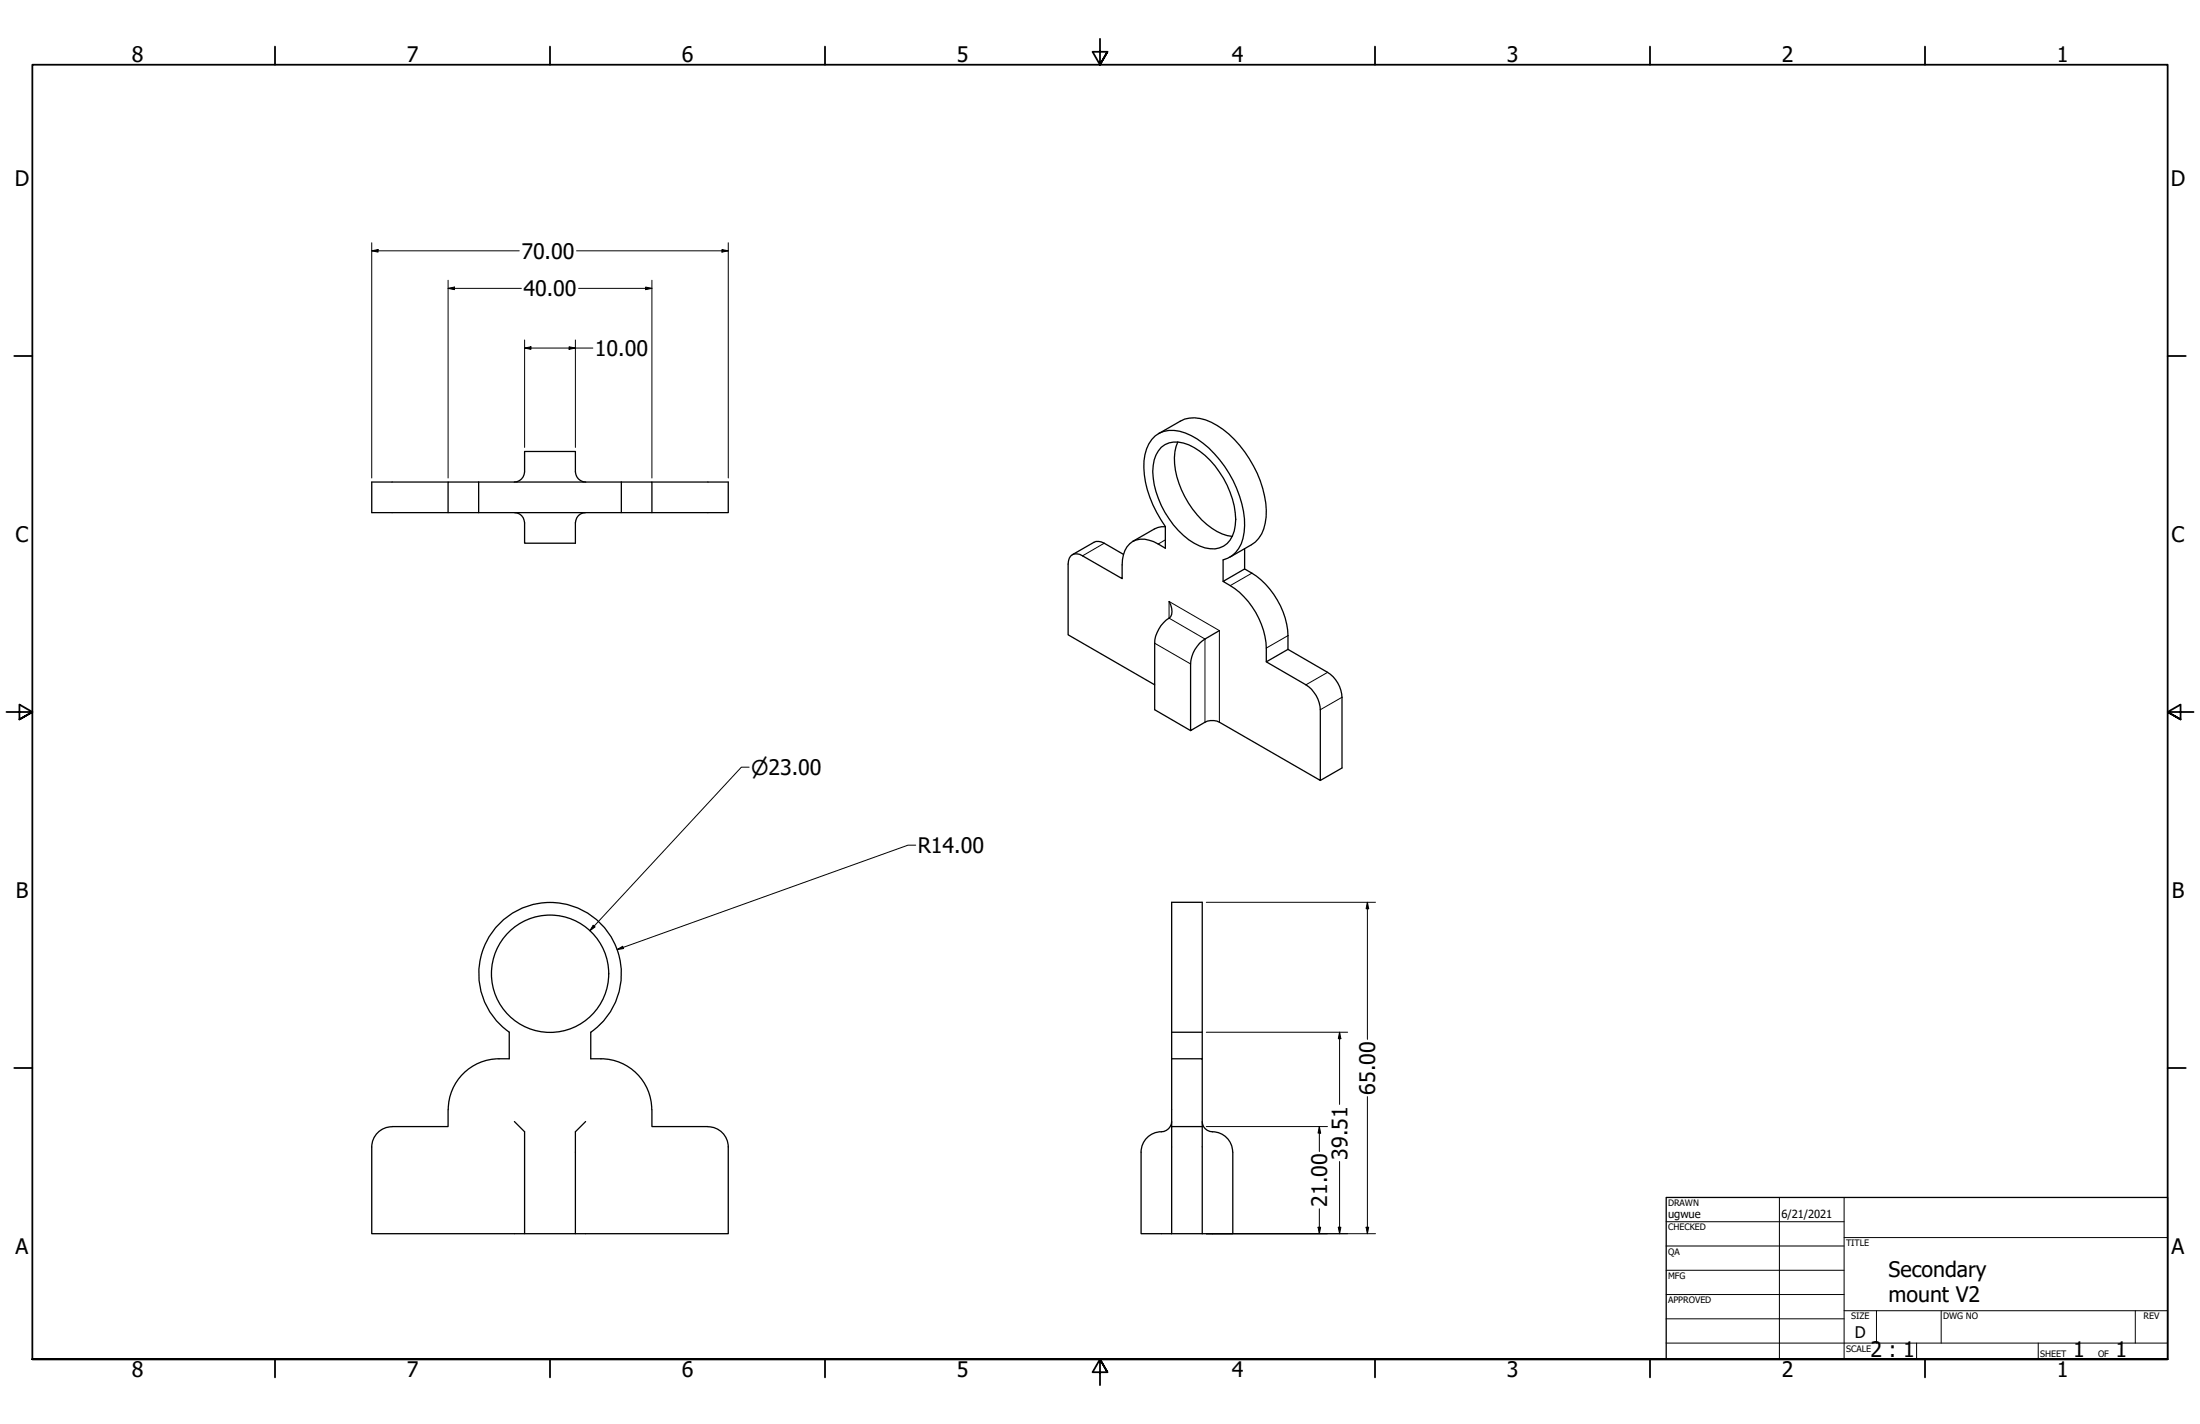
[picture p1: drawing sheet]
<svg xmlns="http://www.w3.org/2000/svg" width="864mm" height="559mm" viewBox="0 0 864 559" stroke-linecap="round" stroke-linejoin="round" font-family="sans-serif">
<!-- layer: Visible (ANSI) -->
<g fill="none" stroke="#000" stroke-width=".51">
<path d="M454.8 170.2l8.5-4.9a12.9 12.9 0 0 1 12.3 .4 42.7 42.7 0 0 1 20.1 26 25.5 25.5 0 0 1-.5 17.9l-2.4 3.1-10 5.9M455.9 175.5a9.9 9.9 0 0 1 10.8-.9 34.5 34.5 0 0 1 17.8 24 17.7 17.7 0 0 1-1.6 13.4 9.1 9.1 0 0 1-12 2.2 34.5 34.5 0 0 1-17.8-24 17.5 17.5 0 0 1 1.6-13.3zM462.3 173.4a23.9 23.9 0 0 0 1.5 18.9 33.5 33.5 0 0 0 16 17.3l3.9 .9M175.9 189.2h-30v12h30M187.9 189.2h-12v12h12M187.9 189.2v12h56v-12M187.9 189.2h56M201.9 189.2a4.1 4.1 0 0 0 4-4v-8h20v8a4.1 4.1 0 0 0 4 4M243.9 189.2h12v12h-12M255.9 189.2h30v12h-30M201.9 201.2a4 4 0 0 1 4 4v8h20v-8a4 4 0 0 1 4-4M441 217.6l-7.5-4.4a4.3 4.3 0 0 0-4-.4l-8.6 4.9"/>
<path d="M457.5 206.7h-1.6l-2.8 .9-8.5 4.9M457.5 206.6v8.5a16.1 16.1 0 0 0-10-3.5 8 8 0 0 0-6.9 8l-.1 7.5-15.6-9a3.4 3.4 0 0 0-4-.4 3.4 3.4 0 0 0-1.6 3.7v27.7l34 19.6M457.5 206.6a42 42 0 0 1-8.4-25.8 13.1 13.1 0 0 1 5.9-10.8 13.8 13.8 0 0 1 12.6 .9 43 43 0 0 1 21 35.4 13.3 13.3 0 0 1-6.7 12.8l-1.8 .6v8.5M488.6 215.3v8M458.9 236a5.1 5.1 0 0 1 0 6.6 12.6 12.6 0 0 0-5.6 9.8v26.1l14.1 8.2M478.7 247.5a20 20 0 0 0-8.8 6.2 11.9 11.9 0 0 0-2.5 6.8v26.2l5.6-3.3a6.3 6.3 0 0 1 5.7 0l39.6 22.9v-27.8a12.4 12.4 0 0 0-5.7-9.8l-15.5-9a31.7 31.7 0 0 0-17-31.5l8.5-4.9a31.9 31.9 0 0 1 17 31.5l15.5 9a12.4 12.4 0 0 1 5.7 9.8v27.8l-8.5 4.9M505.6 254.8l-8.5 4.9M195.9 415.5h4v-10.4a28 28 0 0 1-4.9-41.6 28 28 0 0 1 41.8 0 28 28 0 0 1-4.9 41.6v10.4a22 22 0 0 1 16.8 4.7 19.9 19.9 0 0 1 7.1 15.3M195.9 415.5a20 20 0 0 0-19.9 19.9M459.9 415.5h12v26.6M459.9 415.5v-61.4h12v61.4M459.9 415.5v26.6"/>
<path d="M459.9 405.1h12M175.9 435.5v6.6h-22a8.1 8.1 0 0 0-8 8M255.9 435.5v6.6h22a8.1 8.1 0 0 1 8 8M201.9 440.1l4 4v40M229.9 440.1l-4 4v40h-80v-34M285.9 450.1v34h-60M459.9 440.1a4.4 4.4 0 0 1-5.1 4.1 8 8 0 0 0-6.9 7.9v32h36v-32a8 8 0 0 0-8-8M471.9 442.1h-12v42M471.9 440.1a4 4 0 0 0 4 4M471.9 442.1v42"/>
<circle cx="215.9" cy="382.1" r="23"/>
</g>
<!-- layer: Visible Narrow (ANSI) -->
<path d="M433.5 213.2l-8.6 4.9M457.5 211.8l-2.8 1.7M491.4 224.9l-8.5 4.9M453.3 252.4l14.1 8.1M505.6 249.4l-8.5 4.9M521.1 263.8l-8.5 4.9M526.8 273.6l-8.5 4.9M473 283.4v-32.6l-14.1-8.2v-6.6l19.8 11.5v35.9" fill="none" stroke="#000" stroke-width=".39"/>
<!-- layer: Border (ANSI) -->
<g fill="none" stroke="#000" stroke-width=".7">
<path d="M107.9 18.3v7.1M215.9 18.3v7.1M323.8 18.3v7.1M431.8 15.2v10.2l-2.9-5.1h5.8l-2.9 5.1 2.9-5.1M539.8 18.3v7.1M647.7 18.3v7.1M755.6 18.3v7.1M5.6 139.7h7.1M850.9 139.7h7.1M2.5 279.4h10.2l-5.1-2.9v5.8l5.1-2.9-5.1 2.9M861.1 279.4h-10.2l5.1-2.9v5.8l-5.1-2.9 5.1 2.9M5.6 419.1h7.1"/>
<path d="M850.9 419.1h7.1M12.7 533.4v-508h838.2v508h-838.2h838.2M107.9 533.4v7.1M215.9 533.4v7.1M323.8 533.4v7.1M434.7 538.5l-2.9-5.1 2.9 5.1h-5.8l2.9-5.1v10.2M539.8 533.4v7.1M647.7 533.4v7.1M755.6 533.4v7.1"/>
</g>
<!-- layer: Title (ANSI) -->
<g fill="none" stroke="#000" stroke-width=".39">
<path d="M654 479.4h69.9M698.5 469.9v63.5M723.9 469.9v63.5M654 488.9h69.9M654 498.5h69.9M723.9 485.6h127M654 508h69.9M654 517.5h69.9M723.9 514.3h127M736.6 514.3v12.7M762 514.3v12.7M838.2 514.3v12.7"/>
<path d="M654 527h196.9M752.3 527v6.4M800.1 527v6.4"/>
</g>
<path d="M654 469.9h196.9v63.5h-196.9z" fill="none" stroke="#000" stroke-width=".51"/>
<!-- layer: Dimension (ANSI) -->
<g fill="none" stroke="#000" stroke-width=".39">
<path d="M145.9 98.4l2.5-.5v1zM145.9 98.4h57.9M145.9 95.2v92.4M226.3 98.4h59.6M283.4 97.9l2.5 .5-2.5 .5zM285.9 95.2v92.4M175.9 113.2l2.5-.6v1.1zM175.9 113.2h28.8M175.9 110v77.6M227.1 113.2h28.8M253.4 112.6l2.5 .6-2.5 .5zM255.9 110v77.6"/>
<path d="M205.9 136.6l2.5-.5v1zM205.9 136.6h26.8M205.9 133.4v42.2M223.4 136.1l2.5 .5-2.5 .5zM225.9 133.4v42.2M294.1 301.1h-3.1l-59.5 64.2M359.5 331.7h-3.1l-114.1 40.9M473.5 354.1h66.4M536.8 354.1l.5 2.5h-1zM536.8 354.1v53.8M232.9 363.1l.7 .6-2.1 1.6zM242.3 372.6l2.1-1.3 .4 .9z"/>
<path d="M473.5 405.1h55.5M525.8 405.1l.6 2.5h-1.1zM525.8 405.1v28.3M536.8 430.3v53.8M473.5 442.1h47.6M517.9 442.1l.5 2.5h-1zM517.9 442.1v9.8M525.8 455.8v28.3M517.9 474.3v9.8M473.5 484.1h66.4M517.4 481.6h1l-.5 2.5zM525.3 481.6h1.1l-.6 2.5z"/>
<path d="M536.3 481.6h1l-.5 2.5z"/>
</g>
<g fill="#000">
<path d="M145.9 98.4l2.5-.5v1z" fill-rule="evenodd"/>
<path d="M283.4 97.9l2.5 .5-2.5 .5z" fill-rule="evenodd"/>
<path d="M175.9 113.2l2.5-.6v1.1z" fill-rule="evenodd"/>
<path d="M253.4 112.6l2.5 .6-2.5 .5z" fill-rule="evenodd"/>
<path d="M205.9 136.6l2.5-.5v1z" fill-rule="evenodd"/>
<path d="M223.4 136.1l2.5 .5-2.5 .5z" fill-rule="evenodd"/>
<path d="M536.8 354.1l.5 2.5h-1z" fill-rule="evenodd"/>
<path d="M232.9 363.1l.7 .6-2.1 1.6z" fill-rule="evenodd"/>
<path d="M242.3 372.6l2.1-1.3 .4 .9z" fill-rule="evenodd"/>
<path d="M525.8 405.1l.6 2.5h-1.1z" fill-rule="evenodd"/>
<path d="M517.9 442.1l.5 2.5h-1z" fill-rule="evenodd"/>
<path d="M517.4 481.6h1l-.5 2.5z" fill-rule="evenodd"/>
<path d="M525.3 481.6h1.1l-.6 2.5z" fill-rule="evenodd"/>
<path d="M536.3 481.6h1l-.5 2.5z" fill-rule="evenodd"/>
</g>
<g font-size="8.4">
<text x="51.7" y="24.4">8</text>
<text x="159.6" y="24.4">7</text>
<text x="267.6" y="24.4">6</text>
<text x="375.5" y="24.4">5</text>
<text x="483.5" y="24.4">4</text>
<text x="591.4" y="24.4">3</text>
<text x="699.4" y="24.4">2</text>
<text x="807.3" y="24.4">1</text>
<text x="5.8" y="72.9">D</text>
<text x="852.1" y="72.9">D</text>
<text x="204.7" y="101.5">70.00</text>
<text x="205.5" y="116.2">40.00</text>
<text x="233.5" y="139.6">10.00</text>
<text x="6.1" y="212.6">C</text>
<text x="852.4" y="212.6">C</text>
<text x="360.2" y="334.7">R14.00</text>
<text x="6.2" y="352.3">B</text>
<text x="852.5" y="352.3">B</text>
<text x="539.8" y="429.5" transform="rotate(-90 539.8 429.5)">65.00</text>
<text x="528.9" y="455" transform="rotate(-90 528.9 455)">39.51</text>
<text x="521" y="473.5" transform="rotate(-90 521 473.5)">21.00</text>
<text x="6.1" y="492">A</text>
<text x="852.4" y="492">A</text>
<text x="741.4" y="501">Secondary</text>
<text x="741.4" y="511">mount V2</text>
<text x="734.3" y="532.6">2 : 1</text>
<text x="813.8" y="532.6">1</text>
<text x="830.5" y="532.6">1</text>
<text x="51.7" y="540.5">8</text>
<text x="159.6" y="540.5">7</text>
<text x="267.6" y="540.5">6</text>
<text x="375.5" y="540.5">5</text>
<text x="483.5" y="540.5">4</text>
<text x="591.4" y="540.5">3</text>
<text x="699.4" y="540.5">2</text>
<text x="807.3" y="540.5">1</text>
</g>
<text font-size="8" x="294.8" y="304">⌀23.00</text>
<text font-size="6.3" x="728.1" y="524.9">D</text>
<g font-size="4.4">
<text x="654.8" y="477.8">ugwue</text>
<text x="699.3" y="478">6/21/2021</text>
</g>
<g font-size="3.5">
<text x="654.8" y="473.2">DRAWN</text>
<text x="654.8" y="482.8">CHECKED</text>
<text x="724.7" y="488.9">TITLE</text>
<text x="654.8" y="492.3">QA</text>
<text x="654.8" y="501.8">MFG</text>
<text x="654.8" y="511.4">APPROVED</text>
<text x="726.7" y="517.7">SIZE</text>
<text x="762.8" y="517.7">DWG NO</text>
<text x="841.4" y="517.7">REV</text>
<text x="724.7" y="530.4">SCALE</text>
<text x="800.9" y="532.6">SHEET</text>
<text x="823.6" y="532.6">OF</text>
</g>
</svg>
